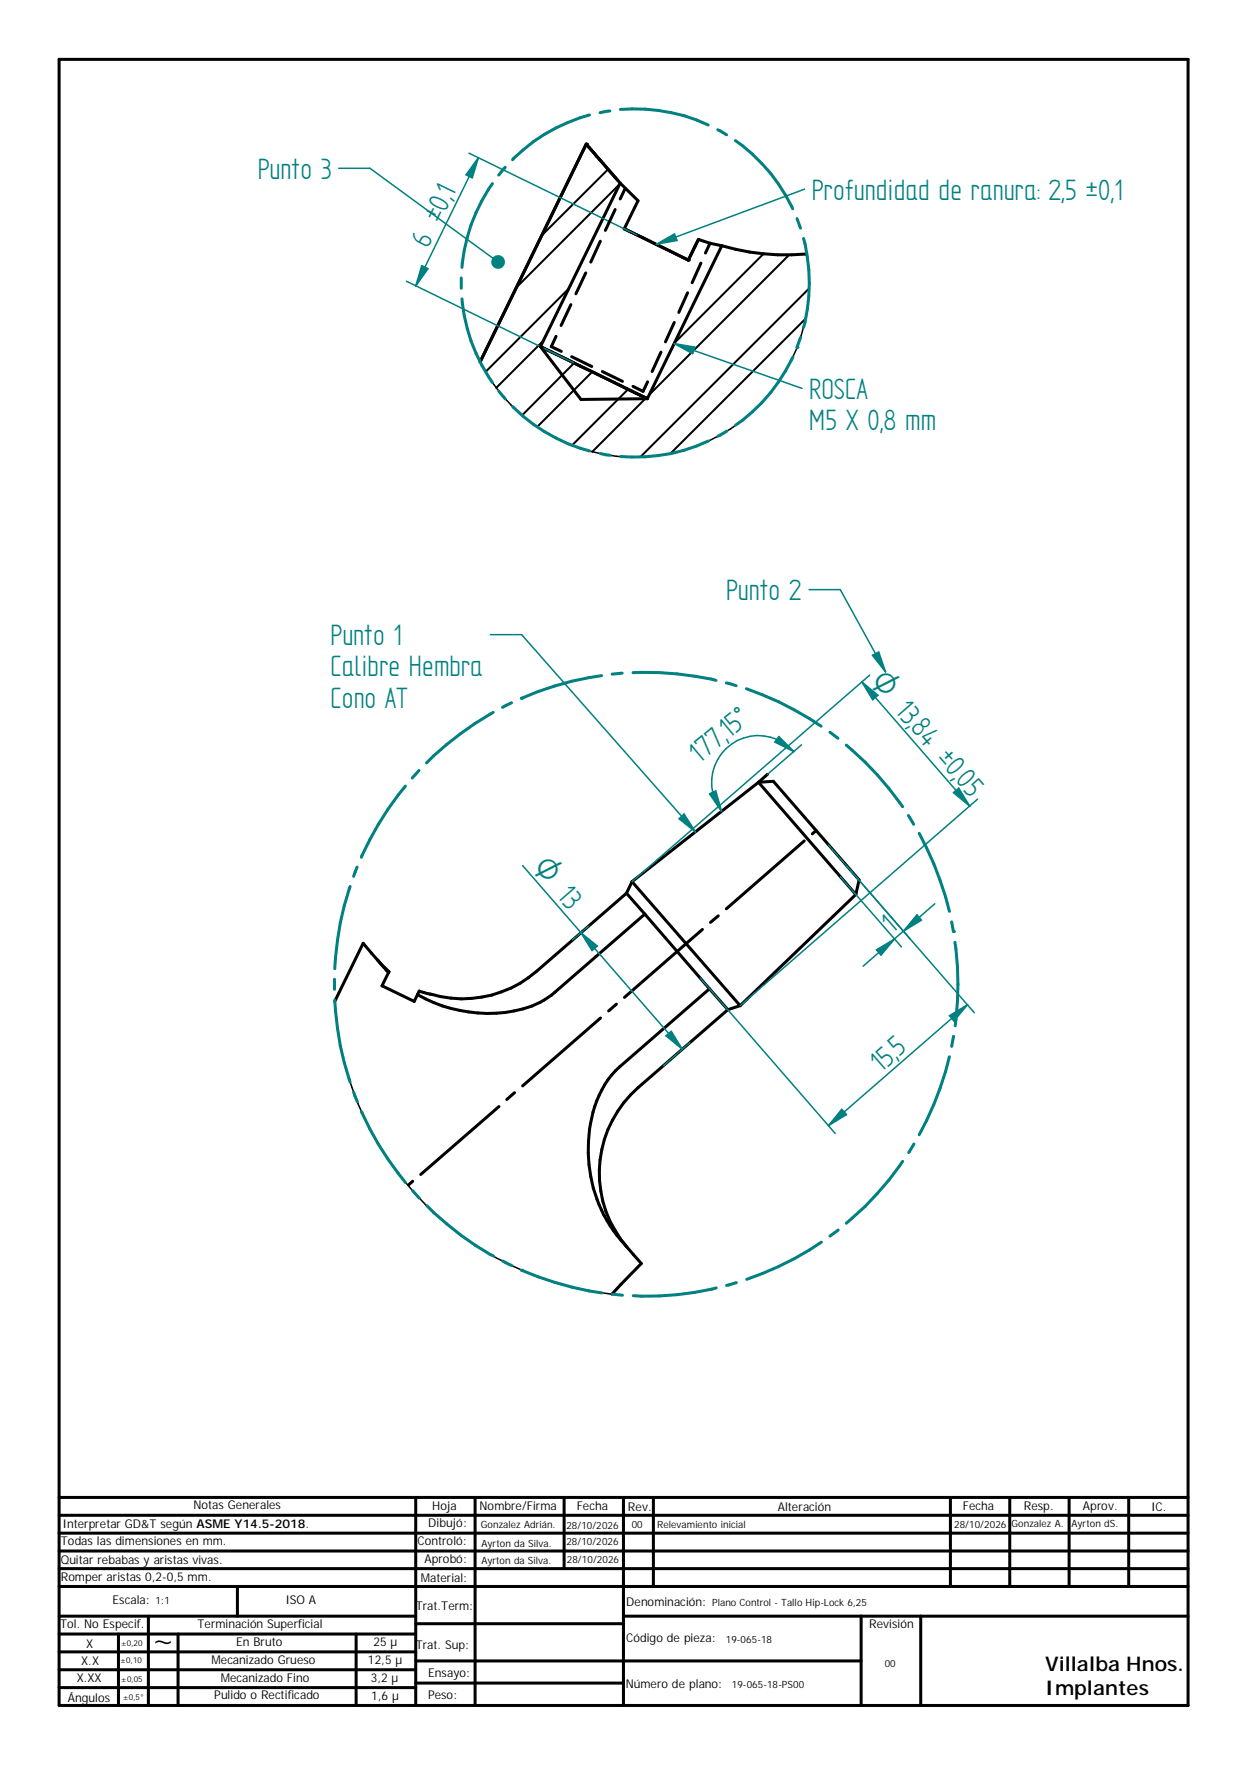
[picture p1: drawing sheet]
<svg xmlns="http://www.w3.org/2000/svg" width="210mm" height="297mm" viewBox="0 0 210 297" stroke-linecap="round" stroke-linejoin="round" font-family="sans-serif">
<g fill="none" stroke="#000" stroke-width=".51">
<path d="M9.9 10h190.1v277h-190.1zM98.7 24.3l2.3 2.6M104.4 30.8l3 3-2.3 4.7 10.8 5.3M104.4 30.8l-5.7-6.5-17.9 36.6M104.4 30.8l-13.4 27.5M105.1 38.5l10.8 5.3M91 58.3l18 8.8M117.6 40.3l1.9 .6 2 .5M117.6 40.3l-1.7 3.5M121.5 41.4a38 38 0 0 0 14.3 1.3M121.5 41.4l-12.5 25.7M9.9 252h190.1"/>
<path d="M70 252v35M80 252v35M95 252v12M104.9 252v35M110 252v15M160 252v15M170 252v15M180 252v15M190 252v15M200 255h-190.1M200 258h-190.1M9.9 272h60.1"/>
<path d="M9.9 278h60.1M9.9 275h60.1M19.9 275v12M25 272v15M30 275v12M40 267v5M59.9 275v12M70 279.5h34.9M70 273.3h34.9M104.9 272h95.1M105 279.5h39.9M144.9 272v15"/>
<path d="M155 272v15M200 267h-190.1M200 261h-190.1M200 264h-190.1M9.9 284h60.1M9.9 281h60.1M70 283.3h34.9"/>
</g>
<path d="M102.4 28.5l-11.2 11.1M104.3 31l-17.4 17.4M91.5 57.3l-8 8M95.8 48.6l-14.1 14M128.5 42.7l-15 15M132.8 42.9l-23.5 23.6M135.6 53.6l-22.7 22.7M136.2 48.5l-28.4 28.4M96.6 61.1l-8.7 8.8M99.7 62.6l-9.3 9.2M105.7 65.5l-9.4 9.4M108.8 67l-9.1 9" fill="none" stroke="#000" stroke-width=".34"/>
<g fill="#000">
<circle cx="98.7" cy="24.3" r=".25"/>
<circle cx="115.9" cy="43.8" r=".25"/>
</g>
<path d="M135.8 42.7a29.3 29.3 0 0 1-19.7 32.8 29.3 29.3 0 0 1-35.3-14.6" fill="none" stroke="#000" stroke-width=".25"/>
<path d="M134.7 56.8l-.5 1.7M136.2 47.6a29.3 29.3 0 0 1-.9 7.5" fill="none" stroke="#008080" stroke-width=".51"/>
<circle cx="134.2" cy="58.5" r=".25" fill="#008080"/>
<g fill="none" stroke="#008080" stroke-width=".51">
<path d="M99.2 19.3a28.5 28.5 0 0 0-12.9 7.6M102.7 18.7l-1.7 .3M104.4 18.4a29.5 29.5 0 0 1 14.8 2.6M82.9 30.9a28.3 28.3 0 0 0-5.1 14.1M85 28.2l-1.1 1.3M120.8 21.8l1.5 .9M123.8 23.7a28.7 28.7 0 0 1 9.6 11.4M134.2 36.8l.5 1.6M77.6 46.8v1.7M77.8 50.3a28.7 28.7 0 0 0 5.1 14.1M135.3 40.1a30.1 30.1 0 0 1 .9 7.5M83.9 65.8l1.1 1.3"/>
<path d="M86.3 68.4a28.9 28.9 0 0 0 13 7.5M101 76.3l1.7 .3M119.3 74.2a28.5 28.5 0 0 1-14.8 2.6M122.3 72.6l-1.4 .8M133.5 60.1a28.9 28.9 0 0 1-9.7 11.4M159.8 177.8a52.7 52.7 0 0 1-5.1 13.2M160.5 174.4l-.3 1.7M161.2 165.7v2.9l-.4 4M151.9 195.5a51.2 51.2 0 0 1-9.4 10.4M153.8 192.5l-.8 1.5M87.8 213.8a55 55 0 0 0 13.5 3.8M103.1 217.8l1.7 .2"/>
<path d="M120.6 216.7a47.5 47.5 0 0 1-14 1.4M124 215.9l-1.7 .4M138.3 209a50.6 50.6 0 0 1-12.6 6.3M141.1 207l-1.4 1"/>
</g>
<g fill="none" stroke="#000" stroke-width=".51">
<path d="M127.7 131.7l16.4 18.8M127.7 131.7l2.5-.2 14.4 16.6-.5 2.4M127.7 131.7l-21.3 16.7M105.5 150.3l3 3.5M105.5 150.3l-15.2 13.1a18.9 18.9 0 0 1-17.8 3.9M106.4 148.4l-.9 1.9M106.4 148.4l18.2 20.8M108.5 153.8l-15.1 13.2a14.5 14.5 0 0 1-8.4 3.4 24.5 24.5 0 0 1-14.7-3M108.5 153.8l10.9 12.6M144.1 150.5l-19.5 18.7M63.5 161.5l2 2-.1 .2M65.4 163.7l-4.3-4.9-4.8 9.7"/>
<path d="M65.4 163.7l-1.1 2.2 5.4 2.6 .6-1.1M72.5 167.3l-1.9-.5-.3 .6M119.4 166.4l3.1 3.5M119.4 166.4l-15.1 13.1a17.1 17.1 0 0 0-5.1 10.6 23.4 23.4 0 0 0 5.3 18.6l3.4 3.9-4.9 5.2M122.5 169.9l-15.1 13.1a19.1 19.1 0 0 0-1.9 26.9M124.6 169.2l-2.1 .7"/>
</g>
<circle cx="72.5" cy="167.3" r=".25" fill="#000"/>
<path d="M56.3 168.6a52.5 52.5 0 0 0 46.7 49.2" fill="none" stroke="#000" stroke-width=".25"/>
<circle cx="87.8" cy="213.8" r=".25" fill="#008080"/>
<g fill="none" stroke="#008080" stroke-width=".51">
<path d="M83 119.9a53 53 0 0 0-11.2 8.5M86.1 118.3l-1.5 .7M68.2 132.3a50.9 50.9 0 0 0-7.4 12M70.5 129.7l-1.1 1.2M58.9 149.2a49.6 49.6 0 0 0-2.6 13.8M60.1 145.9l-.6 1.6M56.3 164.8v1.7M56.3 168.3a53.5 53.5 0 0 0 2.6 13.8M59.5 183.8l.7 1.6M60.8 187.1a52 52 0 0 0 7.4 11.9M69.4 200.4l1.2 1.2M71.8 202.9a48.3 48.3 0 0 0 11.3 8.5"/>
<path d="M84.6 212.2l1.5 .8"/>
</g>
<circle cx="87.8" cy="117.5" r=".25" fill="#008080"/>
<path d="M101.3 113.7a48.9 48.9 0 0 0-13.5 3.8M104.7 113.3l-1.7 .2M106.6 113.2a51.1 51.1 0 0 1 13.9 1.3M122.3 114.9l1.6 .5M125.6 115.9a52.2 52.2 0 0 1 12.6 6.3M139.7 123.2l1.4 1M142.5 125.4a52.5 52.5 0 0 1 9.4 10.4M152.9 137.2l.9 1.5M154.7 140.3a54.3 54.3 0 0 1 5.1 13.1M160.2 155.2l.3 1.6" fill="none" stroke="#008080" stroke-width=".51"/>
<circle cx="160.5" cy="156.8" r=".25" fill="#008080"/>
<path d="M160.7 158.6l.5 4v3.1" fill="none" stroke="#008080" stroke-width=".51"/>
<path d="M137.4 139.8l-.7 .5M118.2 156.4l-13.1 11.5M120.9 154.1l-1.3 1.1M135.4 141.5l-13.1 11.5M101.1 171.3l-13.1 11.5M103.8 169l-1.4 1.1M69.5 198.8l-.7 .6M84 186.2l-13.2 11.5M86.6 183.9l-1.3 1.1" fill="none" stroke="#000" stroke-width=".51"/>
<path d="M145.1 114.8l2.7 2.2-.9 .8zM146.4 113.6l-40 34.8M164.5 134.5l-39.9 34.7" fill="none" stroke="#008080" stroke-width=".25"/>
<path d="M145.1 114.8l2.7 2.2-.9 .8z" fill="#008080"/>
<path d="M160.5 133.4l.9-.8 1.8 3.1z" fill="none" stroke="#008080" stroke-width=".25"/>
<path d="M160.5 133.4l.9-.8 1.8 3.1z" fill="#008080"/>
<path d="M145.1 114.8l18.1 20.9M141.5 147.6l10.2 11.7M142.7 146l10.5 12M154.3 154l.8 .9-3 1.8z" fill="none" stroke="#008080" stroke-width=".25"/>
<path d="M154.3 154l.8 .9-3 1.8z" fill="#008080"/>
<path d="M147.5 159.9l3.1-1.9-2.3 2.7z" fill="none" stroke="#008080" stroke-width=".25"/>
<path d="M147.5 159.9l3.1-1.9-2.3 2.7z" fill="#008080"/>
<path d="M139.4 142.2l24.6 28.2M157.4 152.1l-12.1 10.5M117.9 164.6l22.7 26.2M159.8 170.9l3.1-1.8-2.3 2.7z" fill="none" stroke="#008080" stroke-width=".25"/>
<path d="M159.8 170.9l3.1-1.8-2.3 2.7z" fill="#008080"/>
<path d="M141.7 186.7l.8 .9-3.1 1.8z" fill="none" stroke="#008080" stroke-width=".25"/>
<path d="M141.7 186.7l.8 .9-3.1 1.8z" fill="#008080"/>
<path d="M131.1 124l2.5 2.5-3.2-1.6zM134.9 125.3l-5.7 5M162.9 169.1l-23.5 20.3" fill="none" stroke="#008080" stroke-width=".25"/>
<path d="M129.2 130.3l-1.5 1.4" fill="none" stroke="#000" stroke-width=".51"/>
<path d="M131.1 124l2.5 2.5-3.2-1.6z" fill="#008080"/>
<path d="M119.4 133.6l1.1-.5 1 3.4z" fill="none" stroke="#008080" stroke-width=".25"/>
<path d="M119.4 133.6l1.1-.5 1 3.4z" fill="#008080"/>
<path d="M133.6 126.5a7.9 7.9 0 0 0-10.9-.9 7.9 7.9 0 0 0-1.2 10.9M99.1 155.8l-2.7 2.4M112.1 174.3l.9-.7 1.9 3zM116.2 175.4l-4.5 4" fill="none" stroke="#008080" stroke-width=".25"/>
<path d="M112.1 174.3l.9-.7 1.9 3z" fill="#008080"/>
<path d="M97.8 157l2.7 2.2-.8 .8z" fill="none" stroke="#008080" stroke-width=".25"/>
<path d="M97.8 157l2.7 2.2-.8 .8z" fill="#008080"/>
<path d="M113.5 57.8l21.5 7.6M88 145.7l26.9 30.9" fill="none" stroke="#008080" stroke-width=".25"/>
<path d="M113.5 57.8l3.5 .6-.4 1.1z" fill="#008080"/>
<path d="M79 25.8l28.2 13.7M80.5 26.5l-1 3.4-1.1-.5zM68.4 47.3l28.1 13.7M113.5 57.8l3.5 .6-.4 1.1z" fill="none" stroke="#008080" stroke-width=".25"/>
<path d="M80.5 26.5l-1 3.4-1.1-.5z" fill="#008080"/>
<path d="M71 44.7l1.1 .5-2.1 2.9z" fill="none" stroke="#008080" stroke-width=".25"/>
<path d="M71 44.7l1.1 .5-2.1 2.9z" fill="#008080"/>
<path d="M80.5 26.5l-10.5 21.6M135.4 31.8l-24.9 9.3" fill="none" stroke="#008080" stroke-width=".25"/>
<path d="M110.5 41.1l3-1.7 .5 1.1z" fill="#008080"/>
<path d="M62.3 28.3l21.6 15.8M110.5 41.1l3-1.7 .5 1.1z" fill="none" stroke="#008080" stroke-width=".25"/>
<g fill="none" stroke="#000" stroke-width=".51">
<path d="M103.5 35.3l-1.6 3.5M105.2 31.7l-.8 1.8M91 58.3l6.8 8.9 11.2-.1M93.6 56.6l-.8 1.7 1.7 .8M96.1 51.3l-1.7 3.5M98.6 45.9l-1.7 3.5M101 40.6l-1.6 3.5M111.3 59.3l-1.5 3.2M113.5 54.3l-1.5 3.2M115.7 49.3l-1.4 3.3M118 44.3l-1.5 3.3M119.5 40.9l-.8 1.7"/>
<path d="M96.2 60l3.4 1.7M101.4 62.5l3.4 1.7M109 64.3l-.8 1.6-1.6-.9"/>
</g>
<circle cx="83.8" cy="44.1" r="1.17" fill="#008080"/>
<path d="M57 28.3h5.3M87.8 106.8l29.3 33.2" fill="none" stroke="#008080" stroke-width=".25"/>
<path d="M114.3 137.8l.8-.8 2 3z" fill="#008080"/>
<path d="M141.4 99.2l7.7 13.9M82.6 106.8h5.2M114.3 137.8l.8-.8 2 3z" fill="none" stroke="#008080" stroke-width=".25"/>
<path d="M146.9 110.3l1-.6 1.2 3.4z" fill="#008080"/>
<path d="M136.2 99.2h5.2M146.9 110.3l1-.6 1.2 3.4z" fill="none" stroke="#008080" stroke-width=".25"/>
<g font-size="5.6" fill="#008080">
<text x="43.4" y="30.1">Punto 3</text>
<text x="76.2" y="33.4" transform="rotate(-64 76.2 33.4)">1</text>
<text x="136.7" y="33.6">Profundidad de ranura: 2,5 u0,1</text>
<text x="72.1" y="41.8" transform="rotate(-64 72.1 41.8)">6 u0,</text>
<text x="136.2" y="67.1">ROSCA</text>
<text x="136.2" y="72.4">M5 X 0,8 mm</text>
<text x="122.2" y="101">Punto 2</text>
<text x="55.6" y="108.6">Punto 1</text>
<text x="55.6" y="113.8">Calibre Hembra</text>
<text x="55.6" y="119.1">Cono AT</text>
<text x="122.7" y="124.4" transform="rotate(-40 122.7 124.4)">15°</text>
<text x="153.1" y="122.6" transform="rotate(49 153.1 122.6)">84 u0,</text>
<text x="117.7" y="128.6" transform="rotate(-40 117.7 128.6)">177,</text>
<text x="160.7" y="131.3" transform="rotate(49 160.7 131.3)">05</text>
<text x="150.2" y="157.2" transform="rotate(-41 150.2 157.2)">1</text>
<text x="151.3" y="177.9" transform="rotate(-41 151.3 177.9)">5</text>
<text x="148.3" y="180.6" transform="rotate(-41 148.3 180.6)">15,</text>
</g>
<text font-size="5.6" x="25.9" y="278.4">~</text>
<g font-size="5.4" fill="#008080">
<text x="146.3" y="114.9" transform="rotate(49 146.3 114.9)">O 13,</text>
<text x="89.5" y="146" transform="rotate(49 89.5 146)">O 13</text>
</g>
<g font-size="3.4">
<text x="175.9" y="281.1">Villalba Hnos.</text>
<text x="175.9" y="285.2">Implantes</text>
</g>
<g font-size="2">
<text x="10.5" y="257.1">Interpretar GD&amp;T segúnASME Y14.5-2018.</text>
<text x="32.6" y="254">Notas Generales</text>
<text x="72.1" y="257">Dibujó:</text>
<text x="72.7" y="254.2">Hoja</text>
<text x="80.7" y="254">Nombre/Firma</text>
<text x="97.1" y="254.1">Fecha</text>
<text x="105.7" y="254.3">Rev.</text>
<text x="130.9" y="254.2">Alteración</text>
<text x="162.1" y="254.1">Fecha</text>
<text x="172.3" y="254.1">Resp.</text>
<text x="182.3" y="254.1">Aprov.</text>
<text x="193.8" y="254.2">IC.</text>
<text x="10.2" y="260.1">Todas las dimensiones en mm.</text>
<text x="10.2" y="263.1">Quitar rebabas y aristas vivas.</text>
<text x="70.3" y="260.1">Controló:</text>
<text x="71.5" y="263.1">Aprobó:</text>
<text x="10.2" y="266">Romper aristas 0,2-0,5 mm.</text>
<text x="70.8" y="266.2">M</text>
<text x="72.4" y="266.2">aterial:</text>
<text x="10.1" y="274.1">Tol. No Especif.</text>
<text x="18.9" y="270">Escala:</text>
<text x="33.2" y="274.1">Terminación Superficial</text>
<text x="48" y="270">ISO A</text>
<text x="70" y="270.9">Trat.Term:</text>
<text x="105.4" y="270.3">Denominación:</text>
<text x="146.3" y="274">Revisión</text>
<text x="13.7" y="280.2">X.X</text>
<text x="14.5" y="277.3">X</text>
<text x="35.6" y="280.1">M</text>
<text x="37.2" y="280.1">ecanizado Grueso</text>
<text x="39.8" y="277.1">En Bruto</text>
<text x="61.9" y="280.1">12,5 µ</text>
<text x="62.9" y="277">25 µ</text>
<text x="70" y="277.5">Trat. Sup:</text>
<text x="105.4" y="276.4">Código de pieza:</text>
<text x="11.4" y="286.4">Ángulos</text>
<text x="12.9" y="283.1">X.XX</text>
<text x="36.1" y="286">Pulido o Rectificado</text>
<text x="37.2" y="283.1">M</text>
<text x="38.7" y="283.1">ecanizado Fino</text>
<text x="62.4" y="283.1">3,2 µ</text>
<text x="62.5" y="286.1">1,6 µ</text>
<text x="72.1" y="282.2">Ensayo:</text>
<text x="72.1" y="285.9">Peso:</text>
<text x="105.3" y="284.1">Número de plano:</text>
</g>
<g font-size="1.7">
<text x="80.9" y="257.1">Gonzalez Adrián.</text>
<text x="95.3" y="257.3">28/10/2026</text>
<text x="106.3" y="257.2">00</text>
<text x="110.6" y="257.1">Relevamiento inicial</text>
<text x="160.6" y="257.1">28/10/2026</text>
<text x="170.3" y="257">Gonzalez A.</text>
<text x="180.4" y="257">Ayrton dS.</text>
<text x="81" y="263.3">Ayrton da Silva.</text>
<text x="81.1" y="260.3">Ayrton da Silva.</text>
<text x="95.3" y="260">28/10/2026</text>
<text x="95.4" y="263">28/10/2026</text>
<text x="26.2" y="270">1:1</text>
<text x="119.9" y="270.3">Plano Control - Tallo Hip-Lock 6,25</text>
<text x="122.2" y="276.6">19-065-18</text>
<text x="148.9" y="280.6">00</text>
<text x="123.2" y="284.1">19-065-18-PS00</text>
</g>
<g font-size="1.4">
<text x="20.2" y="279.9">±0,10</text>
<text x="20.3" y="277">±0,20</text>
<text x="20.4" y="283">±0,05</text>
<text x="20.7" y="286.1">±0,5°</text>
</g>
</svg>
